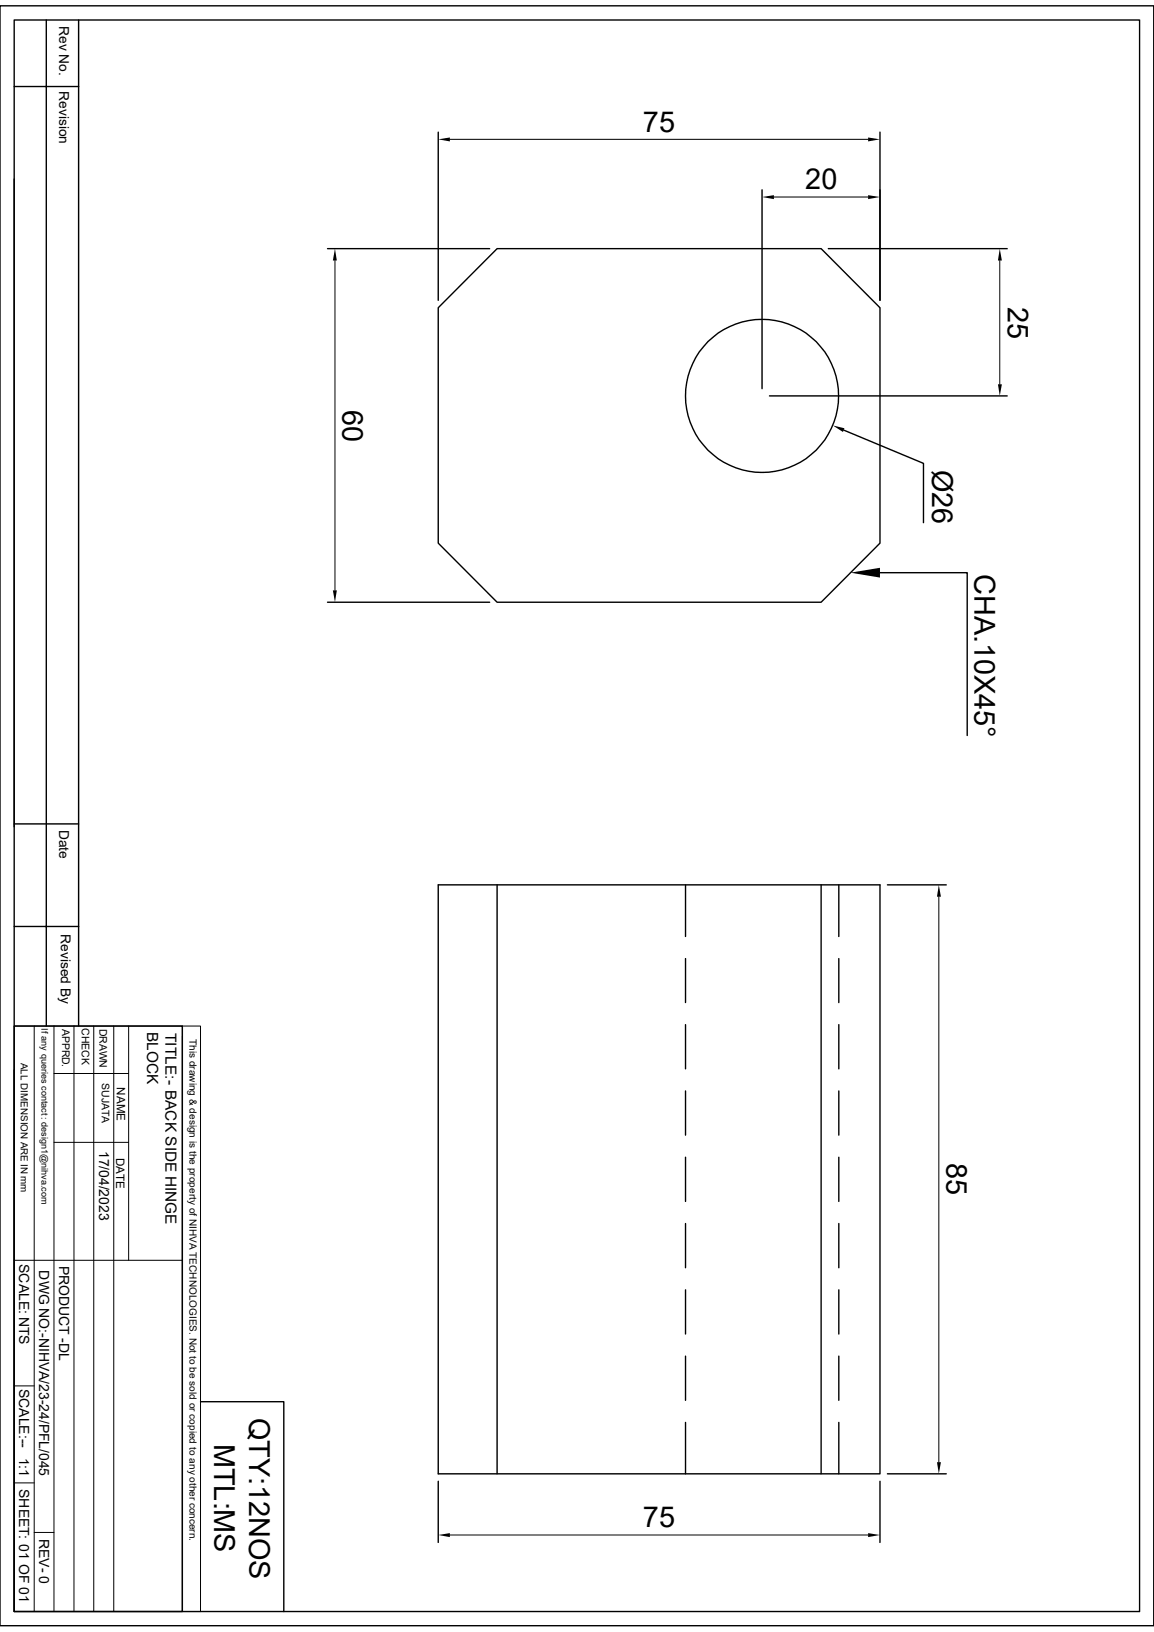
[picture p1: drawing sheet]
<svg xmlns="http://www.w3.org/2000/svg" width="210mm" height="297mm" viewBox="0 0 210 297" stroke-linecap="round" stroke-linejoin="round" font-family="sans-serif">
<g fill="none" stroke="#000" stroke-width=".25">
<path d="M0 1.1h210v294.8h-210zM2.6 3.6h204.8v289.7h-204.8zM2.6 15.7h11.7M8.4 3.6v183.1M14.3 3.6v183.1M2.6 32.6v117.9M79.8 24v30.7M138.7 34.5v36.2M160.1 24v30.7M59.6 45.3h29.5M90.5 45.3h58.9l10.7 10.7v42.8l-10.7 10.8h-58.9l-10.7-10.8v-42.8zM150.7 45.3h32.6"/>
<path d="M140 72.1h43.3M153.5 78.3l14.6 6v10.8M59.6 109.6h29.5M160.1 104.2h15.9v29.7M2.6 149.9h11.7M2.6 168.6h11.7M79.8 161h80.3v107.2h-80.3zM90.5 161v107.2M124.8 161v9.4M124.8 174.5v8M149.4 161v107.2M152.7 161v9.4"/>
<path d="M152.7 174.5v8M161.5 161h10.7M2.6 186.7h30.6v106.6h-30.6zM2.6 194.8v98.5M124.8 186.5v8M124.8 198.5v8.1M152.7 186.5v8M152.7 198.5v8.1M124.8 210.6v8.1M152.7 210.6v8.1M124.8 222.7v8M124.8 234.7v8.1"/>
<path d="M152.7 222.7v8M152.7 234.7v8.1M36.5 255.1h15.1v38.2M124.8 246.8v8M124.8 258.9v9.3M152.7 246.8v8M152.7 258.9v9.3M79.8 269.6v11.1M160.1 269.6v11.1M161.5 268.2h10.7"/>
<circle cx="138.7" cy="72" r="13.9"/>
</g>
<g fill="none" stroke="#000" stroke-width=".18">
<path d="M81.9 25.4h76.1M140.8 35.9h17.2M61 47.4v60M181.9 47.4v22.5M170.9 163.2v102.9M2.6 186.7h30.6M6.2 186.7v106.6M9.8 195.4h13.6M9.8 186.7v106.6M13.5 186.7v106.6M17.1 186.7v106.6M20.7 186.7v106.6"/>
<path d="M23.4 186.7v42.7M33.2 186.7h3.3v106.6h-3.3zM33.2 188.6v104.7M9.8 207.9h13.6M2.6 229.4h30.6M2.6 252.2h3.6M2.6 269.9h3.6M6.2 278.9h3.6M81.9 279.4h76.1"/>
</g>
<g fill="#000">
<path d="M79.8 25.4l2.1-.4v.7zM138.7 35.9l2.1-.4v.7zM158 25l2.1 .4-2.1 .3zM158 35.5l2.1 .4-2.1 .3zM61 45.3l.3 2.1h-.7zM181.9 45.3l.4 2.1h-.7zM151.6 77.4l2.1 .5-.3 .7zM181.6 69.9h.7l-.4 2.2zM60.6 107.4h.7l-.3 2.2zM154.8 104.2l5.3-.9v1.8zM170.9 161l.3 2.2h-.7zM79.8 279.4l2.1-.4v.7z"/>
<path d="M158 279l2.1 .4-2.1 .3zM170.5 266.1h.7l-.3 2.1z"/>
</g>
<g font-size="5.2">
<text x="117" y="24">75</text>
<text x="146.6" y="34.5">20</text>
<text x="183.4" y="55.8" transform="rotate(90 183.4 55.8)">25</text>
<text x="62.4" y="74.5" transform="rotate(90 62.4 74.5)">60</text>
<text x="169.6" y="85.5" transform="rotate(90 169.6 85.5)">Ø26</text>
<text x="177.4" y="104.4" transform="rotate(90 177.4 104.4)">CHA.10X45°</text>
<text x="172.3" y="211.7" transform="rotate(90 172.3 211.7)">85</text>
<text x="39" y="262.8" transform="rotate(90 39 262.8)">MTL:MS</text>
<text x="45.3" y="258" transform="rotate(90 45.3 258)">QTY:12NOS</text>
<text x="117" y="278">75</text>
</g>
<g font-size="2.8">
<text x="26.8" y="187.8" transform="rotate(90 26.8 187.8)">BLOCK</text>
<text x="30.1" y="188" transform="rotate(90 30.1 188)">TITLE:- BACK SIDE HINGE</text>
</g>
<g font-size="2.5">
<text x="10.8" y="4.7" transform="rotate(90 10.8 4.7)">Rev No.</text>
<text x="10.8" y="16.6" transform="rotate(90 10.8 16.6)">Revision</text>
<text x="10.8" y="151" transform="rotate(90 10.8 151)">Date</text>
<text x="11" y="170" transform="rotate(90 11 170)">Revised By</text>
<text x="18.1" y="209.4" transform="rotate(90 18.1 209.4)">17/04/2023</text>
<text x="3.5" y="230" transform="rotate(90 3.5 230)">SCALE: NTS</text>
<text x="7.2" y="231.2" transform="rotate(90 7.2 231.2)">DWG NO:-NIHVA/23-24/PFL/045</text>
<text x="10.8" y="230.3" transform="rotate(90 10.8 230.3)">PRODUCT -DL</text>
<text x="3.5" y="252.7" transform="rotate(90 3.5 252.7)">SCALE:--</text>
<text x="3.5" y="265.3" transform="rotate(90 3.5 265.3)">1:1</text>
<text x="3.5" y="271" transform="rotate(90 3.5 271)">SHEET: 01 OF 01</text>
<text x="7.2" y="280" transform="rotate(90 7.2 280)">REV- 0</text>
</g>
<g font-size="2.1">
<text x="21.3" y="197.9" transform="rotate(90 21.3 197.9)">NAME</text>
<text x="21.1" y="210.7" transform="rotate(90 21.1 210.7)">DATE</text>
</g>
<g font-size="1.9">
<text x="11.3" y="187.2" transform="rotate(90 11.3 187.2)">APPRD.</text>
<text x="14.9" y="187.1" transform="rotate(90 14.9 187.1)">CHECK</text>
<text x="18.1" y="187.2" transform="rotate(90 18.1 187.2)">DRAWN</text>
<text x="18.5" y="197.1" transform="rotate(90 18.5 197.1)">SUJATA</text>
</g>
<g font-size="1.8">
<text x="34.5" y="189.1" transform="rotate(90 34.5 189.1)">This drawing &amp; design is the property of NIHVA TECHNOLOGIES. Not to be sold or copied to any other concern.</text>
<text x="3.8" y="193.4" transform="rotate(90 3.8 193.4)">ALL DIMENSION ARE IN mm</text>
</g>
<text font-size="1.7" x="7.5" y="187.2" transform="rotate(90 7.5 187.2)">If any queries contact : design1@nihva.com</text>
</svg>
